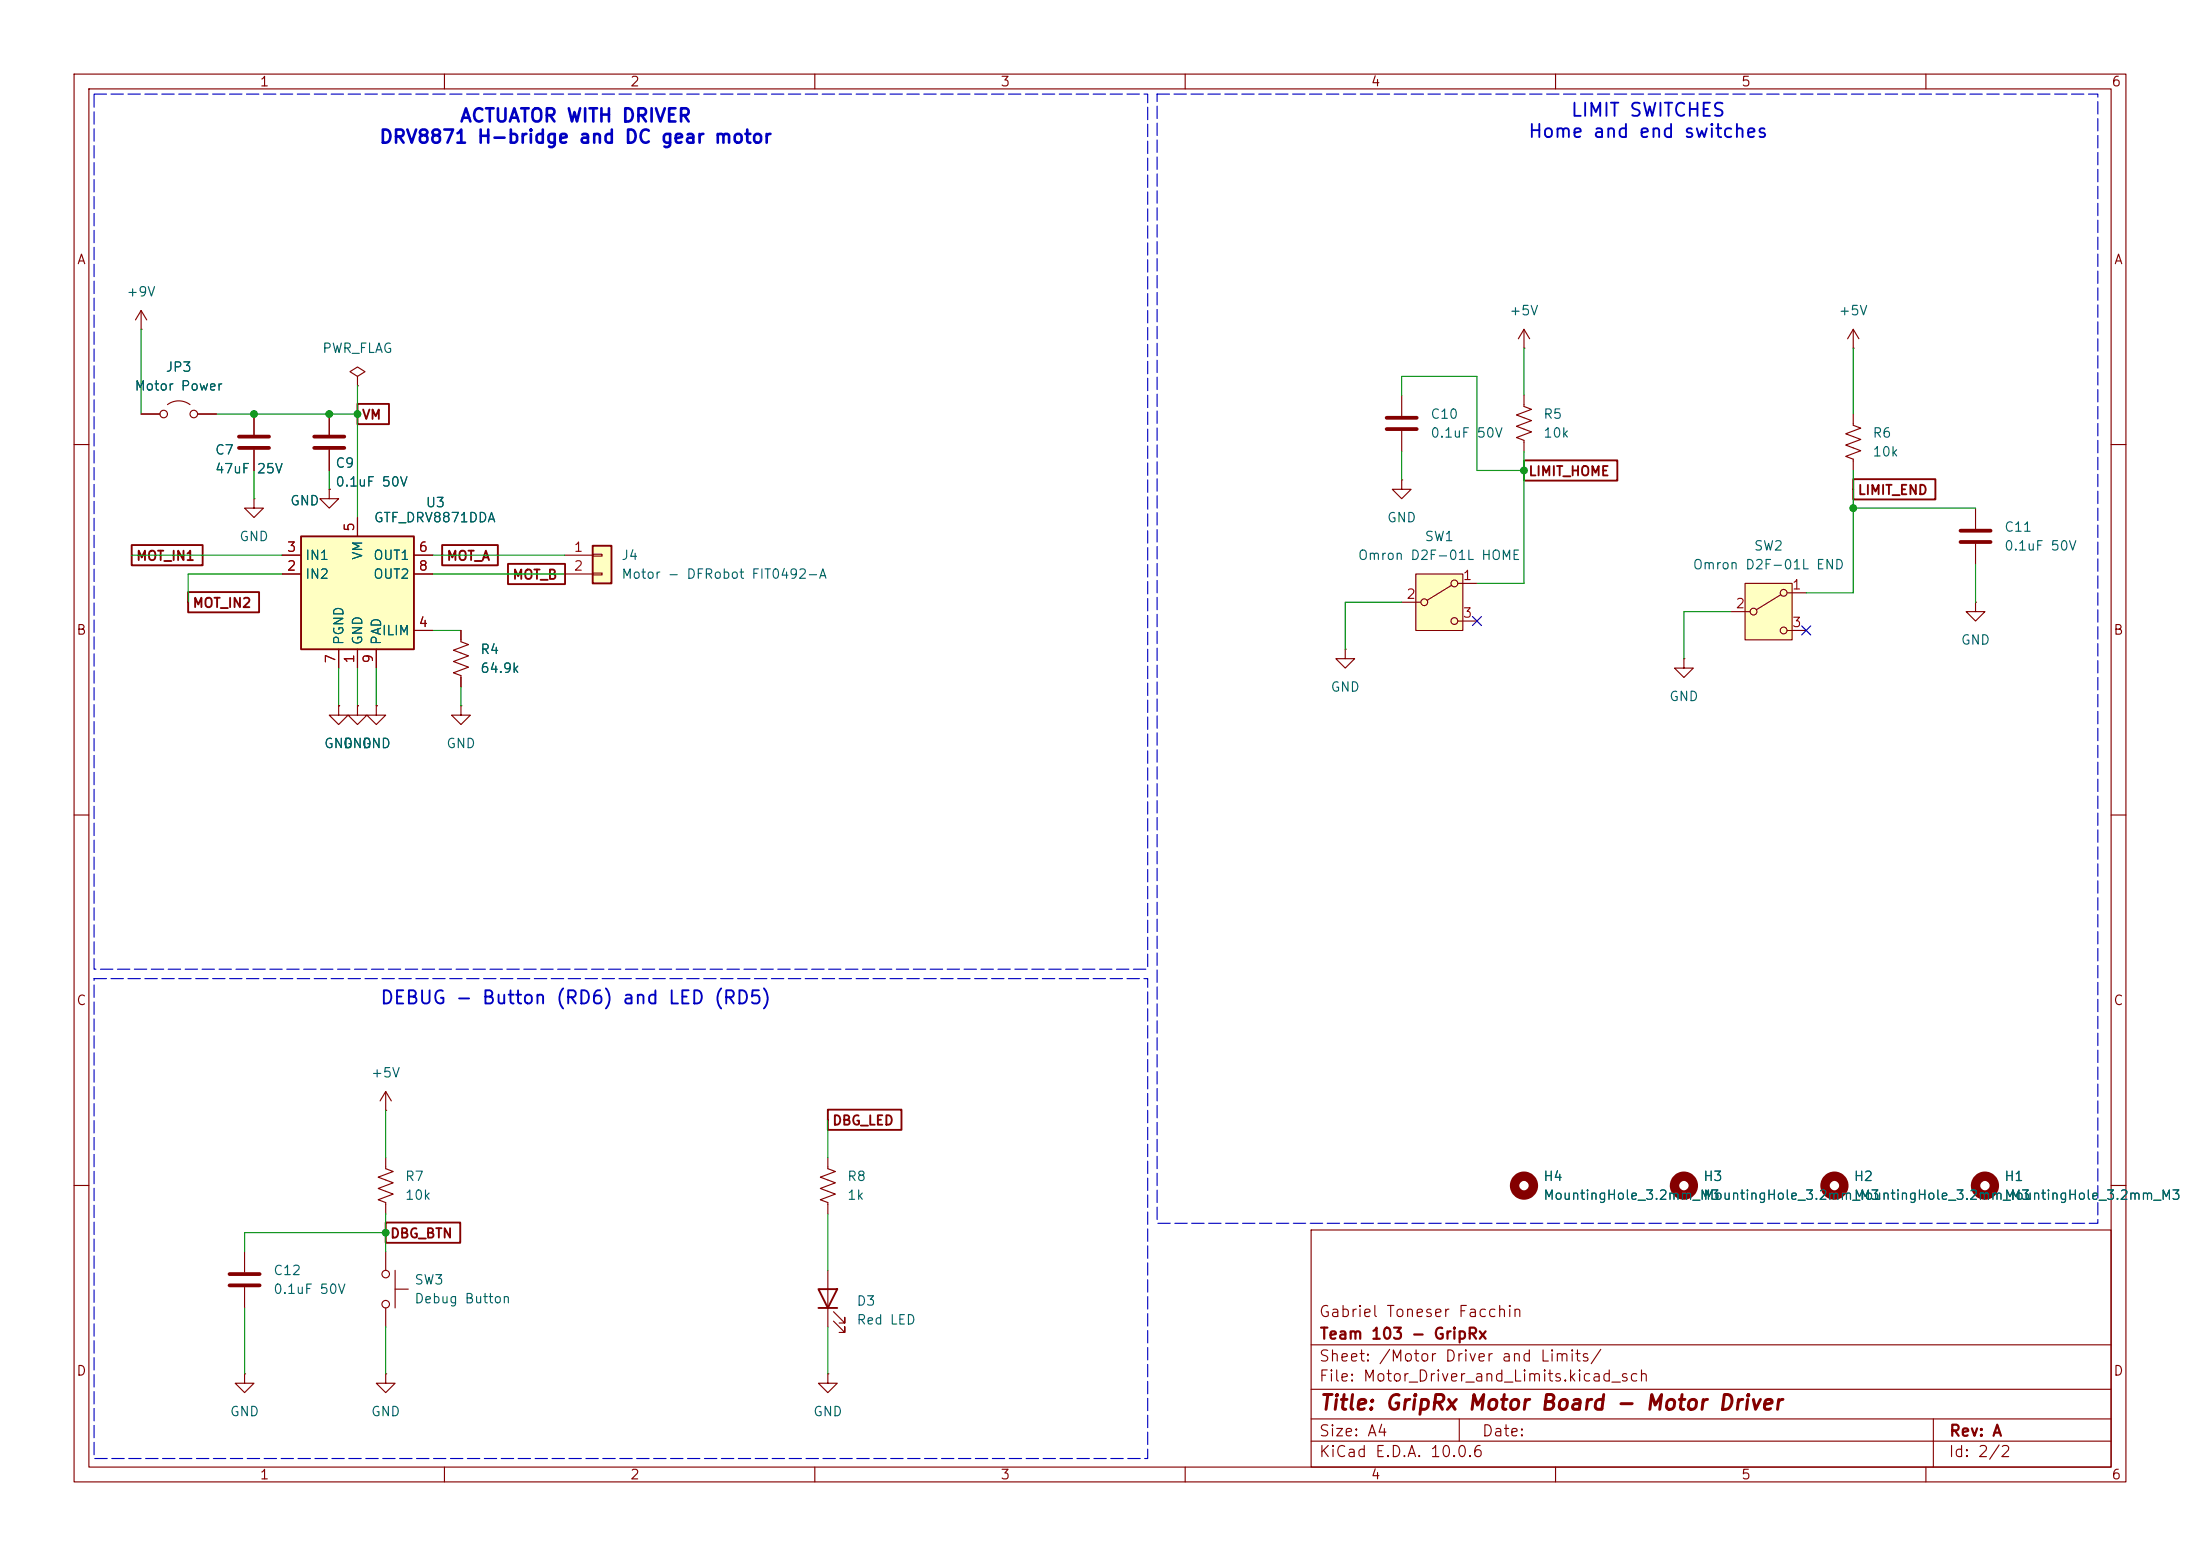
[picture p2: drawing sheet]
<svg xmlns="http://www.w3.org/2000/svg" width="297mm" height="210mm" viewBox="0 0 297 210" stroke-linecap="round" stroke-linejoin="round" font-family="sans-serif">
<g fill="none" stroke="#840000" stroke-width=".15">
<path d="M10 10h277v190h-277zM12 12h273v186h-273zM60 10v2M110 10v2M160 10v2M210 10v2M260 10v2M10 60h2M285 60h2M10 110h2M285 110h2M10 160h2"/>
<path d="M33 168.9v2.8M33 173.7v2.8M177 166h108v32h-108zM285 160h2M60 198v2M110 198v2M160 198v2M177 194.5h108M177 191.5h108M177 187.5h108M177 181.5h108M197 191.5v3"/>
<path d="M210 198v2M260 198v2M261 191.5v6.5"/>
</g>
<path d="M31 172h4.1M31 173.5h4.1" fill="none" stroke="#840000" stroke-width=".51"/>
<path d="M80 73.7h2.5v5h-2.5z" fill="#ffffc2"/>
<path d="M80 73.7h2.5v5h-2.5z" fill="none" stroke="#840000" stroke-width=".25"/>
<g fill="none" stroke="#840000" stroke-width=".15">
<path d="M76.2 74.9h3.8M76.2 77.5h3.8M80 74.8h1.3v.3h-1.3zM80 77.3h1.3v.3h-1.3zM189.2 64.8v1.2h1.3l-1.3 1.3-1.2-1.3h1.2M189.2 64.8h.1M45.7 95.3v1.2h1.3l-1.3 1.3-1.3-1.3h1.3M45.7 95.3h.1M48.3 95.3v1.2h1.2l-1.2 1.3-1.3-1.3h1.3M48.3 95.3h.1M50.8 95.3v1.2h1.3l-1.3 1.3-1.3-1.3h1.3M50.8 95.3h.1"/>
<path d="M62.2 85.1v1.5l1 .4-2 .8 2 .7-2 .8 2 .7-2 .8 1 .4v1.5M62.2 95.3v1.2h1.3l-1.3 1.3-1.2-1.3h1.2M62.2 95.3h.1M227.3 88.9v1.3h1.3l-1.3 1.2-1.2-1.2h1.2M227.3 88.9h.1M52.1 168.9v2.6M52.1 176.5v2.6M53.3 174h1.8M53.3 171.5v5M33 185.4v1.3h1.3l-1.3 1.3-1.3-1.3h1.3M33 185.4h.1M52.1 185.4v1.3h1.2l-1.2 1.3-1.3-1.3h1.3"/>
<path d="M52.1 185.4h.1"/>
<circle cx="52.1" cy="172" r=".51"/>
<circle cx="52.1" cy="176" r=".51"/>
</g>
<path d="M40.6 72.4h15.3v15.2h-15.3z" fill="#ffffc2"/>
<path d="M40.6 72.4h15.3v15.2h-15.3zM110.5 174h2.5l-1.2 2.5zM110.5 176.5h2.5" fill="none" stroke="#840000" stroke-width=".25"/>
<g fill="none" stroke="#840000" stroke-width=".15">
<path d="M19 44.5h.1M19 41.9l-.7 1.3M19 41.9l.8 1.3M19 41.9v2.6M19 55.9h2.6M22.6 54.6a2.54 2.54 0 0 1 3.1 0M26.7 55.9h2.5M34.3 55.9v2.8M48.3 50.8l1-.6-1-.7-1.1 .7 1.1 .6v1.3M48.3 52.1h.1M205.7 53.3v1.6l1.1 .3-2.1 .8 2.1 .8-2.1 .7 2.1 .8-2.1 .8 1 .3v1.6M34.3 67.3v1.3h1.3l-1.3 1.3-1.3-1.3h1.3"/>
<path d="M34.3 67.3h.1M34.3 60.7v2.8M38.1 77.5h2.5M38.1 74.9h2.5M48.3 69.9v2.5M55.9 77.5h2.5M55.9 74.9h2.5M45.7 87.6v2.6M48.3 87.6v2.6M50.8 87.6v2.6M55.9 85.1h2.5M52.1 156.2v1.5l1 .4-2 .8 2 .7-2 .8 2 .8-2 .7 1 .4v1.5"/>
<path d="M52.1 149.9h.1M52.1 147.3v2.6M52.1 147.3l-.8 1.3M52.1 147.3l.7 1.3M111.8 156.2v1.5l1 .4-2.1 .8 2.1 .7-2.1 .8 2.1 .8-2.1 .7 1.1 .4v1.5M111.8 171.5v7.6M112.5 178.3l1.5 1.5v-.7v.7h-.7M112.5 177l1.5 1.6v-.8v.8h-.7M111.8 185.4v1.3h1.2l-1.2 1.3-1.3-1.3h1.3M111.8 185.4h.1"/>
<circle cx="22.1" cy="55.9" r=".51"/>
<circle cx="26.2" cy="55.9" r=".51"/>
</g>
<circle cx="205.7" cy="160" r="1.27" fill="none" stroke="#840000" stroke-width="1.3"/>
<path d="M32.3 58.9h4M32.3 60.5h4" fill="none" stroke="#840000" stroke-width=".51"/>
<path d="M191.1 77.5h6.4v7.6h-6.4z" fill="#ffffc2"/>
<g fill="none" stroke="#840000" stroke-width=".15">
<path d="M189.2 53.3v2.8M189.2 58.2v2.8M205.7 47h.1M205.7 44.5l-.7 1.2M205.7 44.5l.8 1.2M205.7 44.5v2.5M191.1 77.5h6.4v7.6h-6.4zM196 79l-3.3 2M196.8 78.7h2.6M266.7 68.6v2.8M266.7 73.4v2.8M181.6 87.6v1.3h1.3l-1.3 1.3-1.3-1.3h1.3"/>
<path d="M181.6 87.6h.1M189.2 81.3h2.6M196.8 83.8h2.6"/>
<circle cx="196.3" cy="78.7" r=".46"/>
<circle cx="192.3" cy="81.3" r=".46"/>
<circle cx="196.3" cy="83.8" r=".46"/>
</g>
<path d="M187.2 56.4h4.1M187.2 57.9h4.1M264.7 71.6h4M264.7 73.2h4" fill="none" stroke="#840000" stroke-width=".51"/>
<g fill="none" stroke="#840000" stroke-width="1.3">
<circle cx="227.3" cy="160" r="1.27"/>
<circle cx="247.6" cy="160" r="1.27"/>
<circle cx="268" cy="160" r="1.27"/>
</g>
<path d="M235.6 78.7h6.3v7.7h-6.3z" fill="#ffffc2"/>
<g fill="none" stroke="#840000" stroke-width=".15">
<path d="M19 55.9h2.6M26.7 55.9h2.5M34.3 55.9v2.8M44.4 55.9v2.8M250.2 47h.1M250.2 55.9v1.5l1 .4-2 .7 2 .8-2 .8 2 .7-2 .8 1 .4v1.5M250.2 44.5l-.8 1.2M250.2 44.5l.8 1.2M250.2 44.5v2.5M34.3 60.7v2.8M38.1 77.5h2.5M38.1 74.9h2.5"/>
<path d="M44.4 66v1.3h1.3l-1.3 1.3-1.2-1.3h1.2M44.4 66h.1M44.4 60.7v2.8M48.3 69.9v2.5M55.9 77.5h2.5M55.9 74.9h2.5M235.6 78.7h6.3v7.7h-6.3zM45.7 95.3h.1M45.7 87.6v2.6M48.3 95.3h.1M48.3 87.6v2.6M50.8 95.3h.1"/>
<path d="M50.8 87.6v2.6M55.9 85.1h2.5M62.2 85.1v1.3M62.2 91.4v1.3M233.7 82.6h2.5M240.4 80.3l-3.3 2M241.3 80h2.5M241.3 85.1h2.5M266.7 81.3v1.3h1.3l-1.3 1.2-1.3-1.2h1.3M266.7 81.3h.1"/>
<circle cx="236.7" cy="82.6" r=".46"/>
<circle cx="240.8" cy="80" r=".46"/>
<circle cx="240.8" cy="85.1" r=".46"/>
</g>
<path d="M42.4 58.9h4.1M42.4 60.5h4.1" fill="none" stroke="#840000" stroke-width=".51"/>
<path d="M48.3 54.5h4.2v2.7h-4.2zM17.8 73.6h9.6v2.7h-9.6zM25.4 79.9h9.6v2.7h-9.6zM59.7 73.6h7.5v2.7h-7.5zM68.6 76.1h7.7v2.7h-7.7zM205.7 62.1h12.6v2.8h-12.6zM250.2 64.7h11.1v2.7h-11.1zM111.8 149.8h9.9v2.7h-9.9zM52.1 165h10v2.7h-10z" fill="none" stroke="#840000" stroke-width=".25"/>
<g fill="none" stroke="#009600" stroke-width=".15">
<path d="M19 44.5v11.4M29.2 55.9h19.1M48.3 52.1v17.8M189.2 53.3v-2.5h10.2v12.7h6.3M205.7 47v6.3M250.2 47v8.9M17.8 74.9h20.3M34.3 63.5v3.8M38.1 77.5h-12.7v3.8M44.4 63.5v2.5M58.4 74.9h17.8M58.4 77.5h17.8"/>
<path d="M189.2 61v3.8M205.7 61v17.7h-6.3M250.2 63.5v16.5h-6.4M250.2 68.6h16.5M266.7 76.2v5.1M45.7 90.2v5.1M48.3 90.2v5.1M50.8 90.2v5.1M58.4 85.1h3.8M62.2 92.7v2.6M189.2 81.3h-7.6v6.3M233.7 82.6h-6.4v6.3"/>
<path d="M52.1 149.9v6.3M111.8 151.1v5.1M33 176.5v8.9M52.1 166.4h-19.1v2.5M52.1 163.8v5.1M52.1 179.1v6.3M111.8 163.8v7.7M111.8 179.1v6.3"/>
</g>
<path d="M198.8 83.2l1.2 1.2M200 83.2l-1.2 1.2M243.2 84.5l1.2 1.2M244.4 84.5l-1.2 1.2" fill="none" stroke="#000084" stroke-width=".15"/>
<path d="M12.7 12.7h142.2v118.1h-142.2zM156.2 12.7h127v152.4h-127zM12.7 132.1h142.2v64.8h-142.2z" fill="none" stroke="#0000c2" stroke-width=".15" stroke-dasharray="1.7 .6"/>
<g fill="#009600" stroke="#009600" stroke-width=".14">
<circle cx="52.1" cy="166.4" r=".46"/>
<circle cx="205.7" cy="63.5" r=".46"/>
<circle cx="250.2" cy="68.6" r=".46"/>
<circle cx="48.3" cy="55.9" r=".46"/>
<circle cx="34.3" cy="55.9" r=".46"/>
<circle cx="44.4" cy="55.9" r=".46"/>
</g>
<text font-size="2" fill="#840000" x="178" y="190.8">Title: GripRx Motor Board - Motor Driver</text>
<g font-size="1.8" fill="#0000c2">
<text x="62" y="16.9">ACTUATOR WITH DRIVER</text>
<text x="212" y="16.2">LIMIT SWITCHES</text>
<text x="51.1" y="19.8">DRV8871 H-bridge and DC gear motor</text>
<text x="206.2" y="19">Home and end switches</text>
<text x="51.2" y="136">DEBUG - Button (RD6) and LED (RD5)</text>
</g>
<g font-size="1.5" fill="#840000">
<text x="178" y="178.1">Gabriel Toneser Facchin</text>
<text x="178" y="184.1">Sheet: /Motor Driver and Limits/</text>
<text x="178" y="181.1">Team 103 - GripRx</text>
<text x="178" y="186.8">File: Motor_Driver_and_Limits.kicad_sch</text>
<text x="178" y="197">KiCad E.D.A. 10.0.6</text>
<text x="178" y="194.2">Size: A4</text>
<text x="200" y="194.2">Date:</text>
<text x="263" y="197">Id: 2/2</text>
<text x="263" y="194.2">Rev: A</text>
</g>
<g font-size="1.3" fill="#840000">
<text x="35" y="12">1</text>
<text x="85" y="12">2</text>
<text x="135" y="12">3</text>
<text x="185" y="12">4</text>
<text x="235" y="12">5</text>
<text x="285" y="12">6</text>
<text x="10.3" y="36">A</text>
<text x="285.3" y="36">A</text>
<text x="48.8" y="56.9">VM</text>
<text x="206.3" y="64.5">LIMIT_HOME</text>
<text x="250.7" y="67.1">LIMIT_END</text>
<text x="18.3" y="76">MOT_IN1</text>
<text x="60.2" y="76">MOT_A</text>
<text x="25.9" y="82.3">MOT_IN2</text>
<text x="69.1" y="78.5">MOT_B</text>
<text x="10.2" y="86">B</text>
<text x="285.2" y="86">B</text>
<text x="10.2" y="136">C</text>
<text x="285.2" y="136">C</text>
<text x="112.3" y="152.2">DBG_LED</text>
<text x="52.6" y="167.4">DBG_BTN</text>
<text x="10.2" y="186">D</text>
<text x="285.2" y="186">D</text>
<text x="35" y="200">1</text>
<text x="85" y="200">2</text>
<text x="135" y="200">3</text>
<text x="185" y="200">4</text>
<text x="235" y="200">5</text>
<text x="285" y="200">6</text>
</g>
<g font-size="1.3" fill="#006464">
<text x="17" y="40.3">+9V</text>
<text x="43.4" y="48">PWR_FLAG</text>
<text x="203.7" y="42.9">+5V</text>
<text x="248.1" y="42.9">+5V</text>
<text x="18.1" y="53">Motor Power</text>
<text x="22.3" y="50.5">JP3</text>
<text x="193" y="56.8">C10</text>
<text x="193" y="59.4">0.1uF 50V</text>
<text x="208.3" y="56.8">R5</text>
<text x="208.3" y="59.4">10k</text>
<text x="252.7" y="59.4">R6</text>
<text x="28.9" y="61.7">C7</text>
<text x="28.9" y="64.2">47uF</text>
<text x="34.6" y="64.2">25V</text>
<text x="45.2" y="63.4">C9</text>
<text x="45.2" y="66">0.1uF 50V</text>
<text x="252.7" y="61.9">10k</text>
<text x="39.1" y="68.5">GND</text>
<text x="50.4" y="70.8">GTF_DRV8871DDA</text>
<text x="57.4" y="68.8">U3</text>
<text x="187.2" y="70.8">GND</text>
<text x="32.2" y="73.4">GND</text>
<text x="41.1" y="75.9">IN1</text>
<text x="49.2" y="75.7" transform="rotate(-90 49.2 75.7)">VM</text>
<text x="50.3" y="75.9">OUT1</text>
<text x="83.8" y="75.9">J4</text>
<text x="183.2" y="75.9">Omron D2F-01L HOME</text>
<text x="192.2" y="73.4">SW1</text>
<text x="228.4" y="77.2">Omron D2F-01L END</text>
<text x="236.7" y="74.6">SW2</text>
<text x="270.5" y="72.1">C11</text>
<text x="270.5" y="74.6">0.1uF 50V</text>
<text x="41.1" y="78.4">IN2</text>
<text x="50.3" y="78.4">OUT2</text>
<text x="83.8" y="78.4">Motor - DFRobot FIT0492-A</text>
<text x="46.7" y="87.1" transform="rotate(-90 46.7 87.1)">PGND</text>
<text x="49.2" y="87.1" transform="rotate(-90 49.2 87.1)">GND</text>
<text x="51.5" y="86.1">ILIM</text>
<text x="51.8" y="87.1" transform="rotate(-90 51.8 87.1)">PAD</text>
<text x="64.8" y="88.6">R4</text>
<text x="264.6" y="87.3">GND</text>
<text x="64.8" y="91.1">64.9k</text>
<text x="179.5" y="93.7">GND</text>
<text x="225.3" y="94.9">GND</text>
<text x="43.7" y="101.3">GND</text>
<text x="46.2" y="101.3">GND</text>
<text x="48.7" y="101.3">GND</text>
<text x="60.2" y="101.3">GND</text>
<text x="50" y="145.7">+5V</text>
<text x="54.6" y="159.7">R7</text>
<text x="114.3" y="159.7">R8</text>
<text x="208.3" y="159.7">H4</text>
<text x="229.9" y="159.7">H3</text>
<text x="250.2" y="159.7">H2</text>
<text x="270.5" y="159.7">H1</text>
<text x="54.6" y="162.3">10k</text>
<text x="114.3" y="162.3">1k</text>
<text x="208.3" y="162.3">MountingHole_3.2mm_M3</text>
<text x="229.9" y="162.3">MountingHole_3.2mm_M3</text>
<text x="250.2" y="162.3">MountingHole_3.2mm_M3</text>
<text x="270.5" y="162.3">MountingHole_3.2mm_M3</text>
<text x="36.8" y="172.4">C12</text>
<text x="55.9" y="173.7">SW3</text>
<text x="36.8" y="175">0.1uF 50V</text>
<text x="55.9" y="176.2">Debug Button</text>
<text x="115.6" y="176.5">D3</text>
<text x="115.6" y="179.1">Red LED</text>
<text x="31" y="191.5">GND</text>
<text x="50" y="191.5">GND</text>
<text x="109.7" y="191.5">GND</text>
</g>
<g font-size="1.3" fill="#a90000">
<text x="48.1" y="71.9" transform="rotate(-90 48.1 71.9)">5</text>
<text x="38.6" y="77.3">2</text>
<text x="38.6" y="74.8">3</text>
<text x="56.4" y="74.8">6</text>
<text x="56.4" y="77.3">8</text>
<text x="77.4" y="74.8">1</text>
<text x="77.4" y="77.3">2</text>
<text x="189.8" y="81.1">2</text>
<text x="197.4" y="78.6">1</text>
<text x="197.4" y="83.7">3</text>
<text x="234.2" y="82.4">2</text>
<text x="241.8" y="79.9">1</text>
<text x="45.6" y="89.6" transform="rotate(-90 45.6 89.6)">7</text>
<text x="48.1" y="89.6" transform="rotate(-90 48.1 89.6)">1</text>
<text x="50.7" y="89.6" transform="rotate(-90 50.7 89.6)">9</text>
<text x="56.4" y="85">4</text>
<text x="241.8" y="85">3</text>
</g>
</svg>
